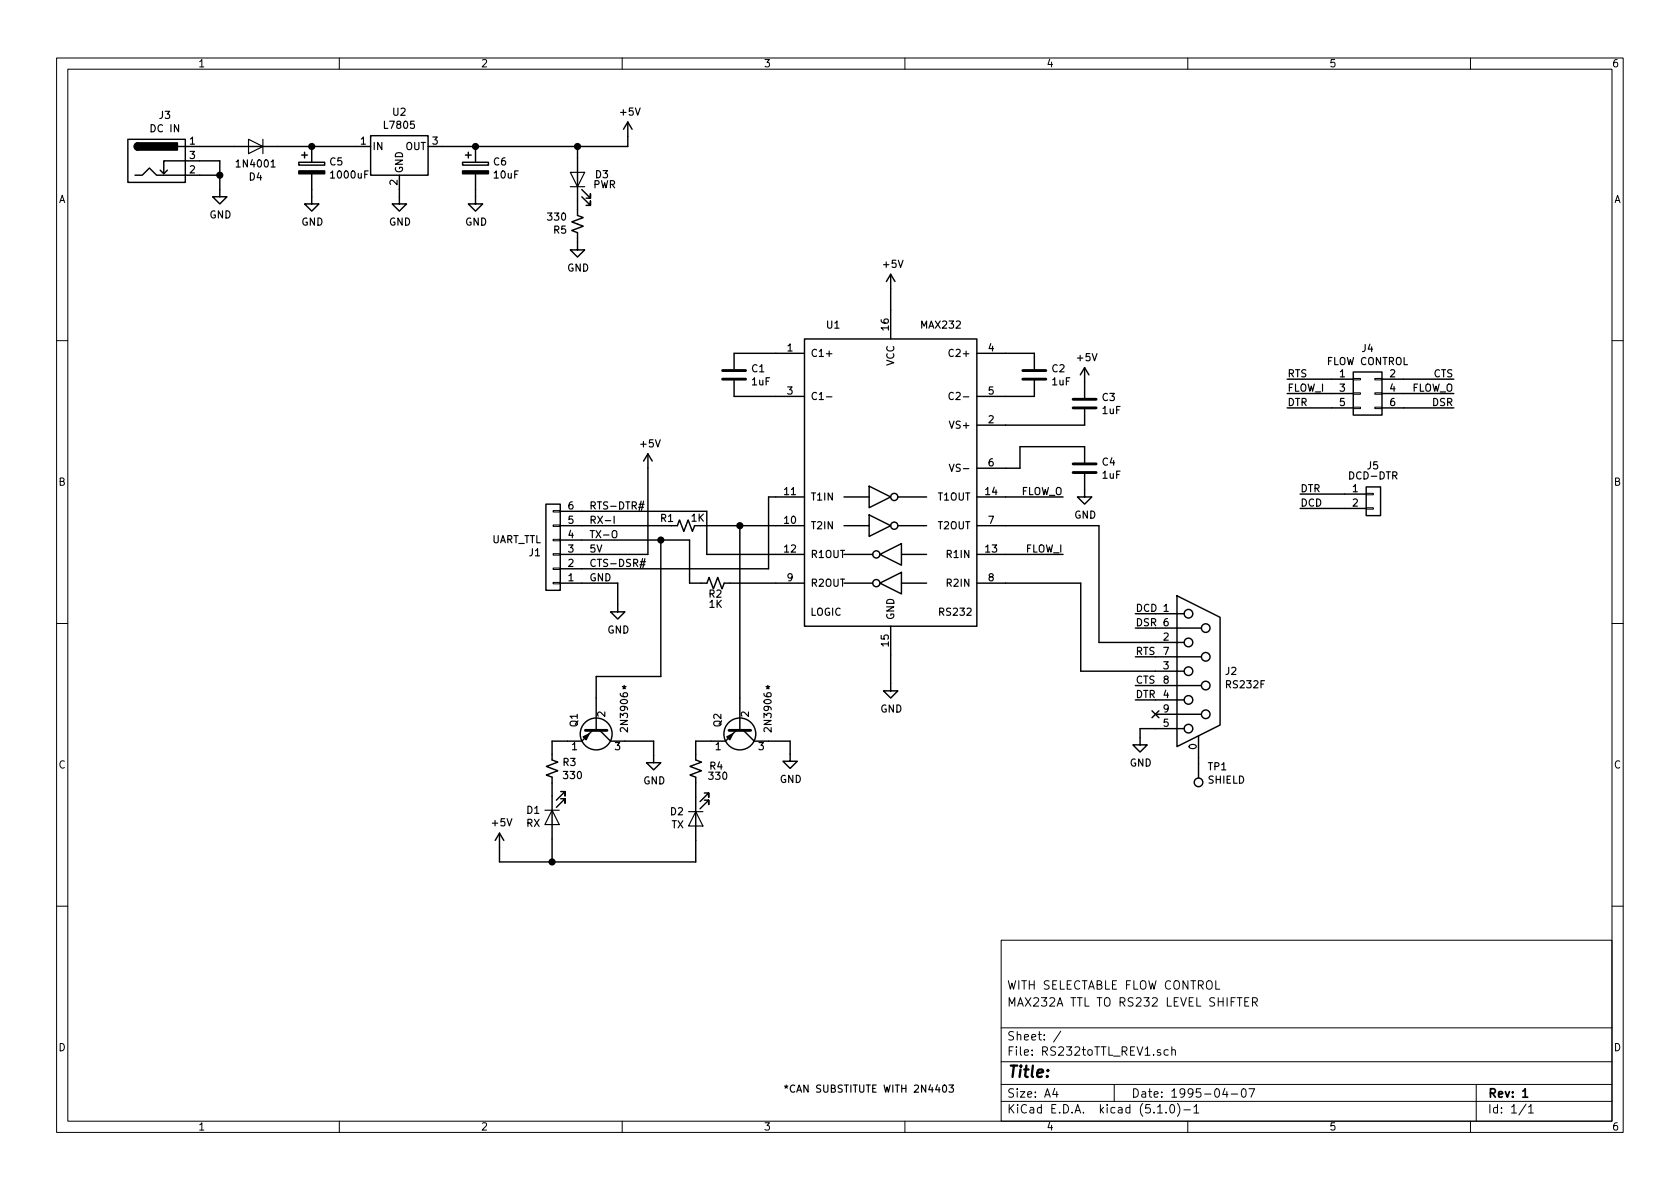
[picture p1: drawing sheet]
EESchema Schematic File Version 4
LIBS:RS232toTTL_REV1-cache
EELAYER 29 0
EELAYER END
$Descr A4 11693 8268
encoding utf-8
Sheet 1 1
Title ""
Date "1995-04-07"
Rev "1"
Comp ""
Comment1 "MAX232A TTL TO RS232 LEVEL SHIFTER"
Comment2 "WITH SELECTABLE FLOW CONTROL"
Comment3 ""
Comment4 ""
$EndDescr
$Comp
L Interface_UART:MAX232 U1
U 1 1
P 6200 3350
F 0 "U1" H 5800 4450 50  0000 C CNN
F 1 "MAX232" H 6550 4450 50  0000 C CNN
F 2 "Package_DIP:DIP-16_W7.62mm_LongPads" H 6250 2300 50  0001 L CNN
F 3 "http://www.ti.com/lit/ds/symlink/max232.pdf" H 6200 3450 50  0001 C CNN
	1    6200 3350
	1    0    0    -1  
$EndComp
$Comp
L Device:C C2
U 1 1
P 7200 2600
F 0 "C2" H 7315 2646 50  0000 L CNN
F 1 "1uF" H 7315 2555 50  0000 L CNN
F 2 "Capacitor_THT:C_Disc_D3.8mm_W2.6mm_P2.50mm" H 7238 2450 50  0001 C CNN
F 3 "~" H 7200 2600 50  0001 C CNN
	1    7200 2600
	1    0    0    -1  
$EndComp
$Comp
L Device:C C1
U 1 1
P 5110 2600
F 0 "C1" H 5225 2646 50  0000 L CNN
F 1 "1uF" H 5225 2555 50  0000 L CNN
F 2 "Capacitor_THT:C_Disc_D3.8mm_W2.6mm_P2.50mm" H 5148 2450 50  0001 C CNN
F 3 "~" H 5110 2600 50  0001 C CNN
	1    5110 2600
	1    0    0    -1  
$EndComp
$Comp
L Device:C C4
U 1 1
P 7550 3250
F 0 "C4" H 7665 3296 50  0000 L CNN
F 1 "1uF" H 7665 3205 50  0000 L CNN
F 2 "Capacitor_THT:C_Disc_D3.8mm_W2.6mm_P2.50mm" H 7588 3100 50  0001 C CNN
F 3 "~" H 7550 3250 50  0001 C CNN
	1    7550 3250
	1    0    0    -1  
$EndComp
$Comp
L Device:C C3
U 1 1
P 7550 2800
F 0 "C3" H 7665 2846 50  0000 L CNN
F 1 "1uF" H 7665 2755 50  0000 L CNN
F 2 "Capacitor_THT:C_Disc_D3.8mm_W2.6mm_P2.50mm" H 7588 2650 50  0001 C CNN
F 3 "~" H 7550 2800 50  0001 C CNN
	1    7550 2800
	1    0    0    -1  
$EndComp
$Comp
L Device:R_Small_US R1
U 1 1
P 4775 3650
F 0 "R1" V 4822 3729 50  0000 L CNN
F 1 "1K" V 4824 3515 50  0000 L CNN
F 2 "Resistor_THT:R_Axial_DIN0207_L6.3mm_D2.5mm_P7.62mm_Horizontal" H 4775 3650 50  0001 C CNN
F 3 "~" H 4775 3650 50  0001 C CNN
	1    4775 3650
	0    -1   -1   0   
$EndComp
$Comp
L Device:R_Small_US R3
U 1 1
P 3843 5341
F 0 "R3" H 3911 5387 50  0000 L CNN
F 1 "330" H 3911 5296 50  0000 L CNN
F 2 "Resistor_THT:R_Axial_DIN0207_L6.3mm_D2.5mm_P2.54mm_Vertical" H 3843 5341 50  0001 C CNN
F 3 "~" H 3843 5341 50  0001 C CNN
	1    3843 5341
	1    0    0    -1  
$EndComp
$Comp
L Device:R_Small_US R4
U 1 1
P 4843 5341
F 0 "R4" H 4933 5361 50  0000 L CNN
F 1 "330" H 4923 5291 50  0000 L CNN
F 2 "Resistor_THT:R_Axial_DIN0207_L6.3mm_D2.5mm_P2.54mm_Vertical" H 4843 5341 50  0001 C CNN
F 3 "~" H 4843 5341 50  0001 C CNN
	1    4843 5341
	1    0    0    -1  
$EndComp
$Comp
L Device:R_Small_US R2
U 1 1
P 4981 4050
F 0 "R2" V 4901 3998 50  0000 L CNN
F 1 "1K" V 4830 3996 50  0000 L CNN
F 2 "Resistor_THT:R_Axial_DIN0207_L6.3mm_D2.5mm_P7.62mm_Horizontal" H 4981 4050 50  0001 C CNN
F 3 "~" H 4981 4050 50  0001 C CNN
	1    4981 4050
	0    -1   -1   0   
$EndComp
$Comp
L Transistor_BJT:2N3906 Q1
U 1 1
P 4150 5050
F 0 "Q1" H 4050 4900 50  0000 L CNN
F 1 "2N3906" H 3900 5250 50  0000 L CNN
F 2 "Package_TO_SOT_THT:TO-92_HandSolder" H 4350 4975 50  0001 L CIN
F 3 "https://www.fairchildsemi.com/datasheets/2N/2N3906.pdf" H 4150 5050 50  0001 L CNN
	1    4150 5050
	0    1    1    0   
$EndComp
$Comp
L Transistor_BJT:2N3906 Q2
U 1 1
P 5150 5050
F 0 "Q2" H 5050 4900 50  0000 L CNN
F 1 "2N3906" H 4900 5250 50  0000 L CNN
F 2 "Package_TO_SOT_THT:TO-92_HandSolder" H 5350 4975 50  0001 L CIN
F 3 "https://www.fairchildsemi.com/datasheets/2N/2N3906.pdf" H 5150 5050 50  0001 L CNN
	1    5150 5050
	0    1    1    0   
$EndComp
Wire Wire Line
	7000 2450 7200 2450
Wire Wire Line
	7000 2750 7200 2750
Wire Wire Line
	7000 2950 7550 2950
Wire Wire Line
	7000 3250 7100 3250
Wire Wire Line
	7100 3250 7100 3100
Wire Wire Line
	7100 3100 7550 3100
$Comp
L power:+5V #PWR0101
U 1 1
P 7550 2650
F 0 "#PWR0101" H 7550 2500 50  0001 C CNN
F 1 "+5V" H 7565 2823 50  0000 C CNN
F 2 "" H 7550 2650 50  0001 C CNN
F 3 "" H 7550 2650 50  0001 C CNN
	1    7550 2650
	1    0    0    -1  
$EndComp
$Comp
L power:+5V #PWR0102
U 1 1
P 6200 2000
F 0 "#PWR0102" H 6200 1850 50  0001 C CNN
F 1 "+5V" H 6215 2173 50  0000 C CNN
F 2 "" H 6200 2000 50  0001 C CNN
F 3 "" H 6200 2000 50  0001 C CNN
	1    6200 2000
	1    0    0    -1  
$EndComp
Wire Wire Line
	6200 2150 6200 2000
$Comp
L power:GND #PWR0103
U 1 1
P 7550 3400
F 0 "#PWR0103" H 7550 3150 50  0001 C CNN
F 1 "GND" H 7555 3227 50  0000 C CNN
F 2 "" H 7550 3400 50  0001 C CNN
F 3 "" H 7550 3400 50  0001 C CNN
	1    7550 3400
	1    0    0    -1  
$EndComp
Wire Wire Line
	6200 4550 6200 4750
$Comp
L power:GND #PWR0104
U 1 1
P 6200 4750
F 0 "#PWR0104" H 6200 4500 50  0001 C CNN
F 1 "GND" H 6205 4577 50  0000 C CNN
F 2 "" H 6200 4750 50  0001 C CNN
F 3 "" H 6200 4750 50  0001 C CNN
	1    6200 4750
	1    0    0    -1  
$EndComp
Wire Wire Line
	7650 3650 7000 3650
$Comp
L power:GND #PWR0105
U 1 1
P 7936 5126
F 0 "#PWR0105" H 7936 4876 50  0001 C CNN
F 1 "GND" H 7941 4953 50  0000 C CNN
F 2 "" H 7936 5126 50  0001 C CNN
F 3 "" H 7936 5126 50  0001 C CNN
	1    7936 5126
	1    0    0    -1  
$EndComp
Wire Wire Line
	4800 4050 4800 3750
Wire Wire Line
	5400 3450 5350 3450
Wire Wire Line
	5350 3450 5350 3950
Wire Wire Line
	4600 3750 4800 3750
Connection ~ 4600 3750
$Comp
L Connector_Generic:Conn_01x06 J1
U 1 1
P 3850 3850
F 0 "J1" H 3930 3842 50  0000 L CNN
F 1 "UART_TTL" H 3930 3751 50  0000 L CNN
F 2 "Connector_PinHeader_2.54mm:PinHeader_1x06_P2.54mm_Vertical" H 3850 3850 50  0001 C CNN
F 3 "~" H 3850 3850 50  0001 C CNN
	1    3850 3850
	-1   0    0    1   
$EndComp
Text Label 4100 3850 0    50   ~ 0
5V
Text Label 4100 3950 0    50   ~ 0
CTS-DSR#
Text Label 4100 4050 0    50   ~ 0
GND
Wire Wire Line
	4300 4050 4300 4200
Wire Wire Line
	4050 4050 4300 4050
$Comp
L power:GND #PWR0106
U 1 1
P 4300 4200
F 0 "#PWR0106" H 4300 3950 50  0001 C CNN
F 1 "GND" H 4305 4027 50  0000 C CNN
F 2 "" H 4300 4200 50  0001 C CNN
F 3 "" H 4300 4200 50  0001 C CNN
	1    4300 4200
	1    0    0    -1  
$EndComp
Wire Wire Line
	4050 3950 5350 3950
Text Label 4100 3750 0    50   ~ 0
TX-O
Text Label 4100 3650 0    50   ~ 0
RX-I
Wire Wire Line
	4050 3750 4600 3750
Wire Wire Line
	4843 5991 4843 5841
Wire Wire Line
	4600 4700 4150 4700
Wire Wire Line
	4150 4700 4150 4850
Wire Wire Line
	5350 5150 5500 5150
Wire Wire Line
	4350 5150 4550 5150
Wire Wire Line
	3477 5991 3477 5891
$Comp
L power:GND #PWR0107
U 1 1
P 5500 5240
F 0 "#PWR0107" H 5500 4990 50  0001 C CNN
F 1 "GND" H 5505 5067 50  0000 C CNN
F 2 "" H 5500 5240 50  0001 C CNN
F 3 "" H 5500 5240 50  0001 C CNN
	1    5500 5240
	1    0    0    -1  
$EndComp
Wire Wire Line
	4843 5441 4843 5541
Wire Wire Line
	4550 5250 4550 5150
Wire Wire Line
	4510 3850 4510 3250
$Comp
L power:+5V #PWR0110
U 1 1
P 4510 3250
F 0 "#PWR0110" H 4510 3100 50  0001 C CNN
F 1 "+5V" H 4525 3423 50  0000 C CNN
F 2 "" H 4510 3250 50  0001 C CNN
F 3 "" H 4510 3250 50  0001 C CNN
	1    4510 3250
	1    0    0    -1  
$EndComp
$Comp
L Regulator_Linear:L7805 U2
U 1 1
P 2780 1010
F 0 "U2" H 2780 1252 50  0000 C CNN
F 1 "L7805" H 2780 1161 50  0000 C CNN
F 2 "Package_TO_SOT_THT:TO-220-3_Horizontal_TabDown" H 2805 860 50  0001 L CIN
F 3 "http://www.st.com/content/ccc/resource/technical/document/datasheet/41/4f/b3/b0/12/d4/47/88/CD00000444.pdf/files/CD00000444.pdf/jcr:content/translations/en.CD00000444.pdf" H 2780 960 50  0001 C CNN
	1    2780 1010
	1    0    0    -1  
$EndComp
$Comp
L Diode:1N4001 D4
U 1 1
P 1780 1010
F 0 "D4" H 1780 1226 50  0000 C CNN
F 1 "1N4001" H 1780 1135 50  0000 C CNN
F 2 "Diode_THT:D_DO-41_SOD81_P7.62mm_Horizontal" H 1780 835 50  0001 C CNN
F 3 "http://www.vishay.com/docs/88503/1n4001.pdf" H 1780 1010 50  0001 C CNN
	1    1780 1010
	-1   0    0    1   
$EndComp
$Comp
L Device:CP C6
U 1 1
P 3310 1160
F 0 "C6" H 3428 1206 50  0000 L CNN
F 1 "10uF" H 3428 1115 50  0000 L CNN
F 2 "Capacitor_THT:CP_Radial_D5.0mm_P2.50mm" H 3348 1010 50  0001 C CNN
F 3 "~" H 3310 1160 50  0001 C CNN
	1    3310 1160
	1    0    0    -1  
$EndComp
$Comp
L Device:CP C5
U 1 1
P 2170 1160
F 0 "C5" H 2288 1206 50  0000 L CNN
F 1 "1000uF" H 2288 1115 50  0000 L CNN
F 2 "Capacitor_THT:CP_Radial_D8.0mm_P5.00mm" H 2208 1010 50  0001 C CNN
F 3 "~" H 2170 1160 50  0001 C CNN
	1    2170 1160
	1    0    0    -1  
$EndComp
Wire Wire Line
	1390 1010 1630 1010
Wire Wire Line
	1930 1010 2170 1010
Wire Wire Line
	1390 1210 1530 1210
Wire Wire Line
	1530 1210 1530 1310
Wire Wire Line
	2170 1310 2170 1360
Wire Wire Line
	2780 1310 2780 1360
Wire Wire Line
	3310 1310 3310 1360
$Comp
L power:GND #PWR0111
U 1 1
P 1530 1310
F 0 "#PWR0111" H 1530 1060 50  0001 C CNN
F 1 "GND" H 1535 1137 50  0000 C CNN
F 2 "" H 1530 1310 50  0001 C CNN
F 3 "" H 1530 1310 50  0001 C CNN
	1    1530 1310
	1    0    0    -1  
$EndComp
$Comp
L power:GND #PWR0112
U 1 1
P 2170 1360
F 0 "#PWR0112" H 2170 1110 50  0001 C CNN
F 1 "GND" H 2175 1187 50  0000 C CNN
F 2 "" H 2170 1360 50  0001 C CNN
F 3 "" H 2170 1360 50  0001 C CNN
	1    2170 1360
	1    0    0    -1  
$EndComp
$Comp
L power:GND #PWR0113
U 1 1
P 2780 1360
F 0 "#PWR0113" H 2780 1110 50  0001 C CNN
F 1 "GND" H 2785 1187 50  0000 C CNN
F 2 "" H 2780 1360 50  0001 C CNN
F 3 "" H 2780 1360 50  0001 C CNN
	1    2780 1360
	1    0    0    -1  
$EndComp
$Comp
L power:GND #PWR0114
U 1 1
P 3310 1360
F 0 "#PWR0114" H 3310 1110 50  0001 C CNN
F 1 "GND" H 3315 1187 50  0000 C CNN
F 2 "" H 3310 1360 50  0001 C CNN
F 3 "" H 3310 1360 50  0001 C CNN
	1    3310 1360
	1    0    0    -1  
$EndComp
Wire Wire Line
	4370 1010 4370 940 
$Comp
L power:+5V #PWR0116
U 1 1
P 4370 940
F 0 "#PWR0116" H 4370 790 50  0001 C CNN
F 1 "+5V" H 4385 1113 50  0000 C CNN
F 2 "" H 4370 940 50  0001 C CNN
F 3 "" H 4370 940 50  0001 C CNN
	1    4370 940 
	1    0    0    -1  
$EndComp
Wire Wire Line
	3080 1010 3310 1010
Wire Wire Line
	2170 1010 2480 1010
Connection ~ 2170 1010
Connection ~ 3310 1010
$Comp
L Device:LED D3
U 1 1
P 4020 1240
F 0 "D3" V 4050 1070 50  0000 C CNN
F 1 "PWR" V 3980 1050 50  0000 C CNN
F 2 "LED_THT:LED_D5.0mm" H 4020 1240 50  0001 C CNN
F 3 "~" H 4020 1240 50  0001 C CNN
	1    4020 1240
	0    -1   -1   0   
$EndComp
$Comp
L Device:R_Small_US R5
U 1 1
P 4020 1550
F 0 "R5" H 4088 1596 50  0000 L CNN
F 1 "330" H 4088 1505 50  0000 L CNN
F 2 "Resistor_THT:R_Axial_DIN0207_L6.3mm_D2.5mm_P2.54mm_Vertical" H 4020 1550 50  0001 C CNN
F 3 "~" H 4020 1550 50  0001 C CNN
	1    4020 1550
	-1   0    0    1   
$EndComp
Wire Wire Line
	7000 3450 7400 3450
Text Label 4100 3550 0    50   ~ 0
RTS-DTR#
Wire Wire Line
	8043 4863 7903 4863
Text Label 7903 4863 0    50   ~ 0
DTR
Text Label 7903 4563 0    50   ~ 0
RTS
Text Label 7903 4763 0    50   ~ 0
CTS
Text Label 7903 4363 0    50   ~ 0
DSR
Wire Wire Line
	9270 2730 8960 2730
Wire Wire Line
	9270 2630 8960 2630
Wire Wire Line
	9270 2830 8960 2830
Wire Wire Line
	9770 2630 10120 2630
Wire Wire Line
	9770 2730 10120 2730
Wire Wire Line
	9770 2830 10120 2830
Text Label 8960 2730 0    50   ~ 0
FLOW_I
Text Label 10120 2730 2    50   ~ 0
FLOW_O
Text Label 8960 2630 0    50   ~ 0
RTS
Text Label 10120 2630 2    50   ~ 0
CTS
Text Label 8960 2830 0    50   ~ 0
DTR
Text Label 10120 2830 2    50   ~ 0
DSR
$Comp
L Connector_Generic:Conn_02x03_Odd_Even J4
U 1 1
P 9470 2730
F 0 "J4" H 9520 3047 50  0000 C CNN
F 1 "FLOW CONTROL" H 9520 2956 50  0000 C CNN
F 2 "Connector_PinHeader_2.54mm:PinHeader_2x03_P2.54mm_Vertical" H 9470 2730 50  0001 C CNN
F 3 "~" H 9470 2730 50  0001 C CNN
	1    9470 2730
	1    0    0    -1  
$EndComp
$Comp
L power:GND #PWR0117
U 1 1
P 4020 1680
F 0 "#PWR0117" H 4020 1430 50  0001 C CNN
F 1 "GND" H 4025 1507 50  0000 C CNN
F 2 "" H 4020 1680 50  0001 C CNN
F 3 "" H 4020 1680 50  0001 C CNN
	1    4020 1680
	1    0    0    -1  
$EndComp
$Comp
L Device:LED D1
U 1 1
P 3843 5681
F 0 "D1" V 3790 5759 50  0000 L CNN
F 1 "RX" V 3881 5759 50  0000 L CNN
F 2 "LED_THT:LED_D5.0mm" H 3843 5681 50  0001 C CNN
F 3 "~" H 3843 5681 50  0001 C CNN
	1    3843 5681
	0    -1   1    0   
$EndComp
$Comp
L Device:LED D2
U 1 1
P 4843 5691
F 0 "D2" V 4790 5769 50  0000 L CNN
F 1 "TX" V 4881 5769 50  0000 L CNN
F 2 "LED_THT:LED_D5.0mm" H 4843 5691 50  0001 C CNN
F 3 "~" H 4843 5691 50  0001 C CNN
	1    4843 5691
	0    -1   1    0   
$EndComp
Wire Wire Line
	4050 3650 4675 3650
Connection ~ 5150 3650
Wire Wire Line
	5150 3650 5400 3650
Wire Wire Line
	4920 3850 4920 3550
Wire Wire Line
	4920 3850 5400 3850
Wire Wire Line
	4050 3550 4920 3550
$Comp
L Connector:Barrel_Jack_Switch J3
U 1 1
P 1090 1110
F 0 "J3" H 1148 1430 50  0000 C CNN
F 1 "DC IN" H 1148 1337 50  0000 C CNN
F 2 "Connector_BarrelJack:BarrelJack_Horizontal" H 1140 1070 50  0001 C CNN
F 3 "~" H 1140 1070 50  0001 C CNN
	1    1090 1110
	1    0    0    -1  
$EndComp
Wire Wire Line
	1390 1110 1530 1110
Wire Wire Line
	1530 1110 1530 1210
Connection ~ 1530 1210
Wire Wire Line
	4020 1680 4020 1650
Text Label 7400 3450 2    50   ~ 0
FLOW_O
Text Label 7400 3850 2    50   ~ 0
FLOW_I
Wire Wire Line
	7000 3850 7400 3850
$Comp
L Connector_Generic:Conn_01x02 J5
U 1 1
P 9560 3430
F 0 "J5" H 9510 3630 50  0000 L CNN
F 1 "DCD-DTR" H 9380 3560 50  0000 L CNN
F 2 "Connector_PinHeader_2.54mm:PinHeader_1x02_P2.54mm_Vertical" H 9560 3430 50  0001 C CNN
F 3 "~" H 9560 3430 50  0001 C CNN
	1    9560 3430
	1    0    0    -1  
$EndComp
Wire Wire Line
	9360 3430 9050 3430
Wire Wire Line
	9360 3530 9050 3530
Text Label 9050 3430 0    50   ~ 0
DTR
Wire Wire Line
	8043 4763 7903 4763
Wire Wire Line
	8043 4563 7903 4563
Wire Wire Line
	8043 4363 7903 4363
Wire Wire Line
	8043 4263 7903 4263
Text Label 7903 4263 0    50   ~ 0
DCD
Text Label 9050 3530 0    50   ~ 0
DCD
Wire Wire Line
	5400 2450 5110 2450
Wire Wire Line
	5400 2750 5110 2750
Text Notes 5450 7610 0    50   ~ 0
*CAN SUBSTITUTE WITH 2N4403
Text Notes 5320 4830 0    50   ~ 10
*
Text Notes 4320 4830 0    50   ~ 10
*
NoConn ~ 8043 4963
Wire Wire Line
	8043 5063 7936 5063
Wire Wire Line
	7936 5063 7936 5126
Wire Wire Line
	8043 4463 7650 4463
Wire Wire Line
	7523 4050 7000 4050
Wire Wire Line
	7650 4463 7650 3650
Wire Wire Line
	8043 4663 7523 4663
Wire Wire Line
	7523 4050 7523 4663
Wire Wire Line
	5500 5240 5500 5150
Wire Wire Line
	3843 5531 3843 5441
$Comp
L power:+5V #PWR0108
U 1 1
P 3477 5891
F 0 "#PWR0108" H 3477 5741 50  0001 C CNN
F 1 "+5V" H 3492 6067 50  0000 C CNN
F 2 "" H 3477 5891 50  0001 C CNN
F 3 "" H 3477 5891 50  0001 C CNN
	1    3477 5891
	1    0    0    -1  
$EndComp
$Comp
L power:GND #PWR0115
U 1 1
P 4550 5250
F 0 "#PWR0115" H 4550 5000 50  0001 C CNN
F 1 "GND" H 4555 5077 50  0000 C CNN
F 2 "" H 4550 5250 50  0001 C CNN
F 3 "" H 4550 5250 50  0001 C CNN
	1    4550 5250
	1    0    0    -1  
$EndComp
Wire Wire Line
	3310 1010 4020 1010
Wire Wire Line
	4020 1010 4020 1090
Connection ~ 4020 1010
Wire Wire Line
	4020 1010 4370 1010
Wire Wire Line
	4020 1390 4020 1450
$Comp
L Connector:DB9_Female_MountingHoles J2
U 1 1
P 8343 4663
F 0 "J2" H 8523 4665 50  0000 L CNN
F 1 "RS232F" H 8523 4572 50  0000 L CNN
F 2 "Connector_Dsub:DSUB-9_Female_Horizontal_P2.77x2.84mm_EdgePinOffset4.94mm_Housed_MountingHolesOffset7.48mm" H 8343 4663 50  0001 C CNN
F 3 " ~" H 8343 4663 50  0001 C CNN
	1    8343 4663
	1    0    0    -1  
$EndComp
Wire Wire Line
	8343 5263 8343 5307
$Comp
L Connector:TestPoint TP1
U 1 1
P 8343 5307
F 0 "TP1" H 8283 5332 50  0000 R CNN
F 1 "SHIELD" H 8283 5425 50  0000 R CNN
F 2 "TestPoint:TestPoint_Keystone_5000-5004_Miniature" H 8543 5307 50  0001 C CNN
F 3 "~" H 8543 5307 50  0001 C CNN
	1    8343 5307
	-1   0    0    1   
$EndComp
Wire Wire Line
	3950 5150 3843 5150
Wire Wire Line
	3843 5150 3843 5241
Wire Wire Line
	4950 5150 4843 5150
Wire Wire Line
	4843 5150 4843 5241
Wire Wire Line
	3843 5831 3843 5991
Connection ~ 3843 5991
Wire Wire Line
	3843 5991 4843 5991
Wire Wire Line
	3477 5991 3843 5991
Wire Wire Line
	5150 3650 5150 4850
Wire Wire Line
	4600 3750 4600 4700
Wire Wire Line
	4875 3650 5150 3650
Wire Wire Line
	5081 4050 5400 4050
Wire Wire Line
	4800 4050 4881 4050
Wire Wire Line
	4050 3850 4510 3850
$EndSCHEMATC
